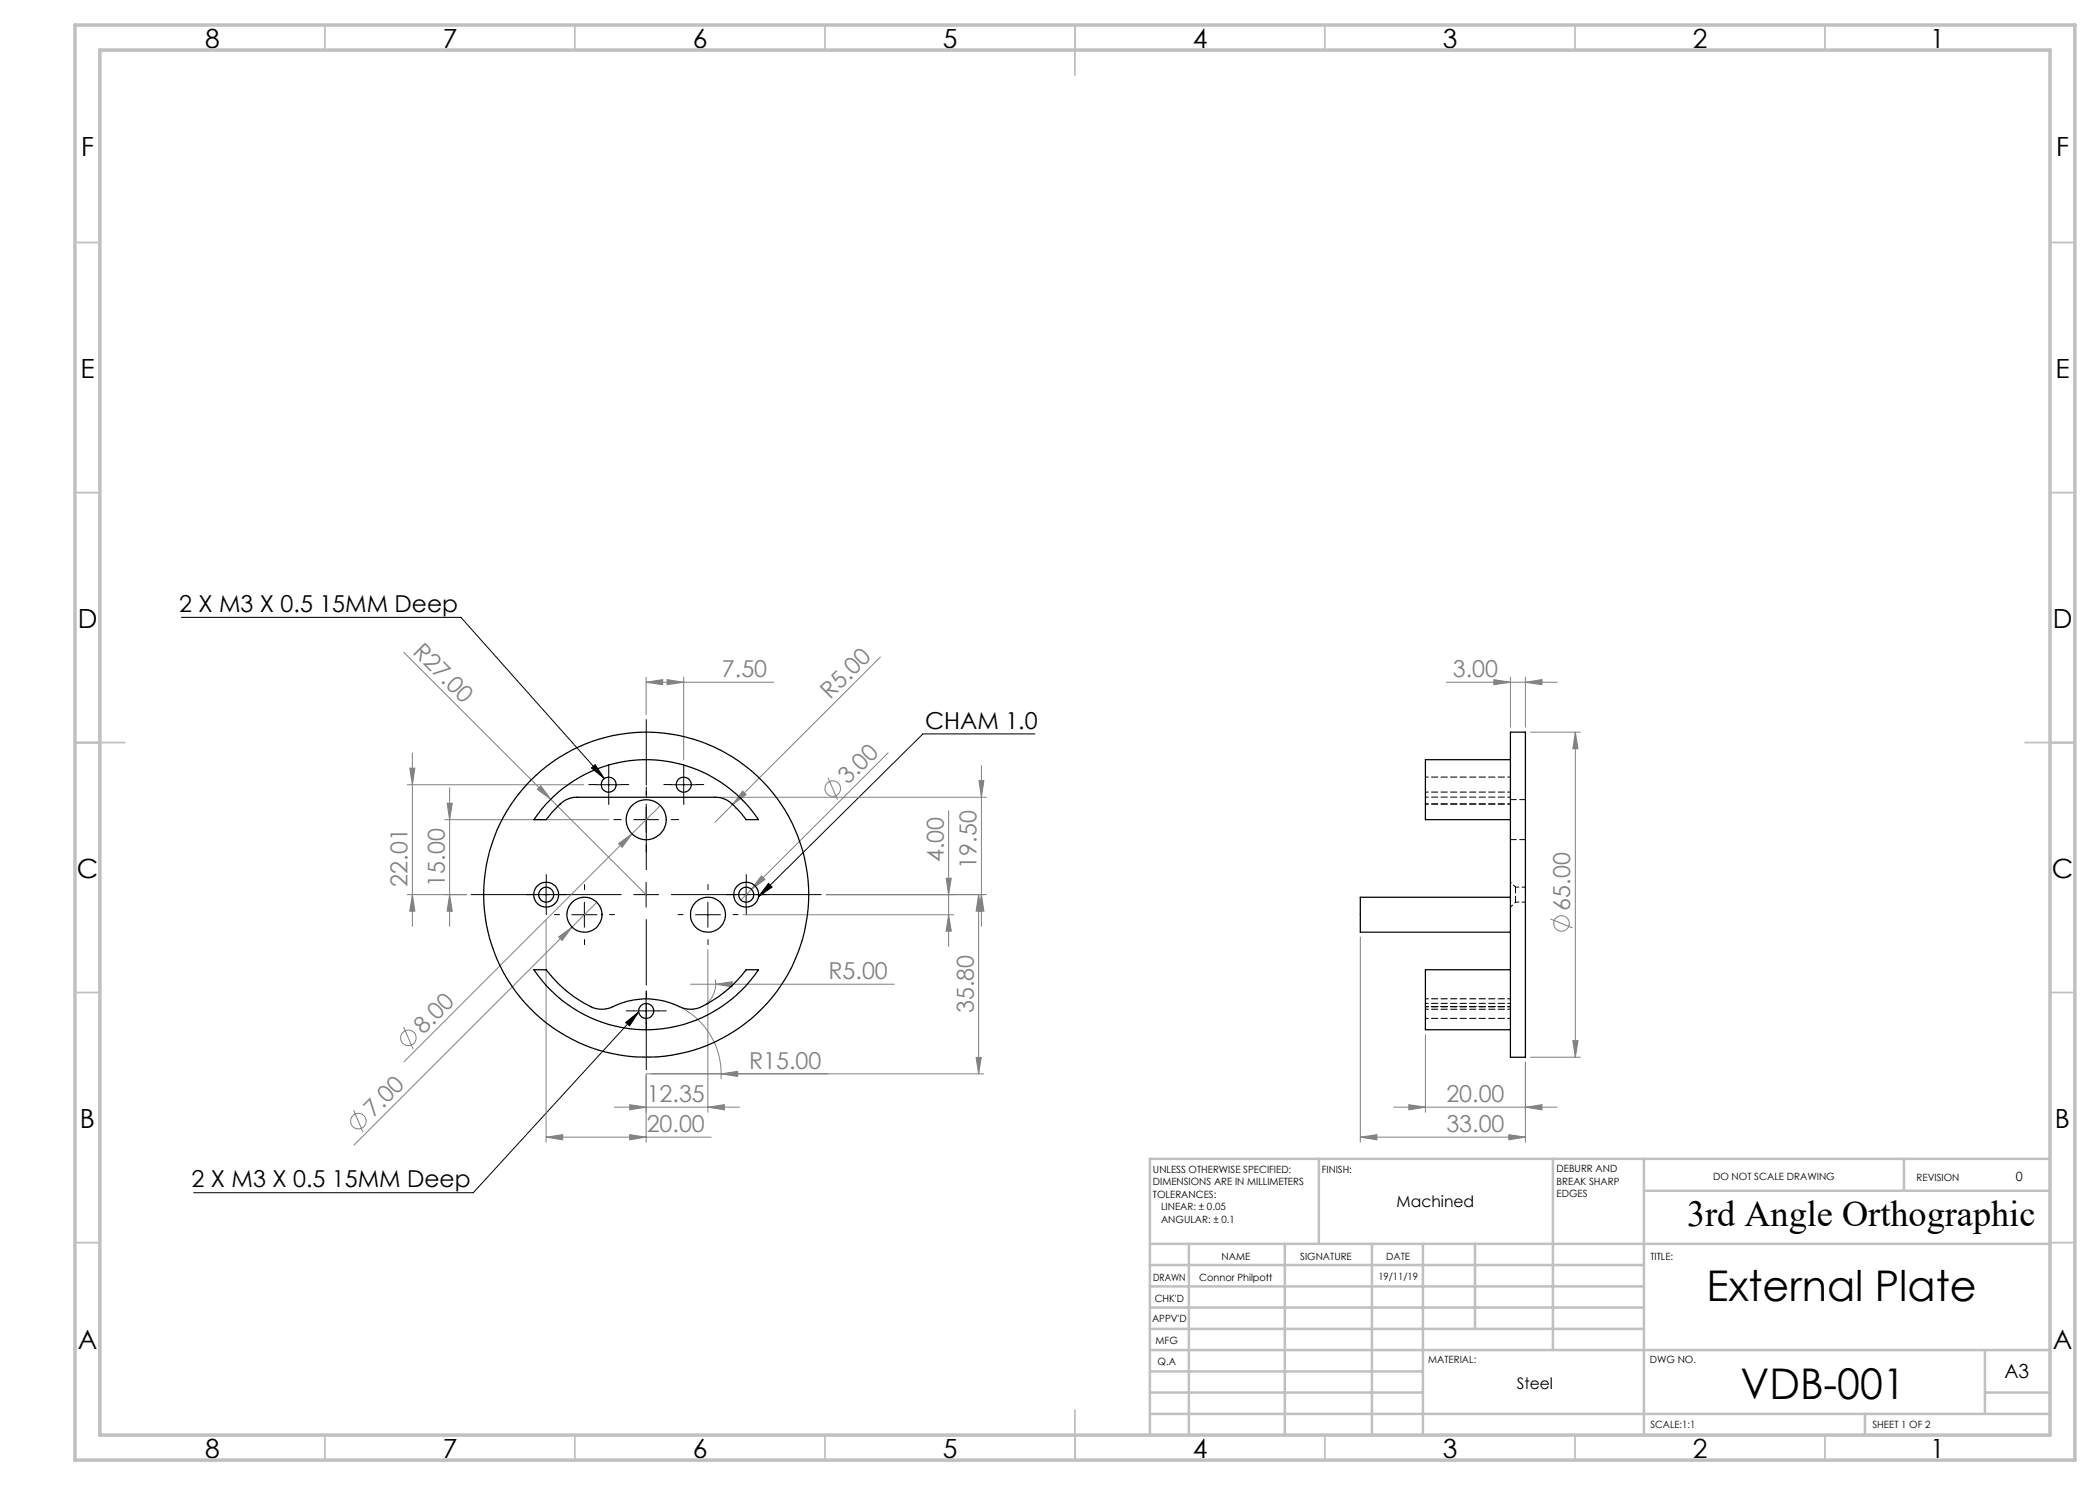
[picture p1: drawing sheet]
<svg xmlns="http://www.w3.org/2000/svg" width="420mm" height="297mm" viewBox="0 0 420 297" stroke-linecap="round" stroke-linejoin="round" font-family="sans-serif">
<g fill="none" stroke="#808080" stroke-width=".2">
<path d="M80.8 130.5l29.3 29.3M129.2 136.5l3.3-.6v1zM129.2 135.4v7.5M129.2 136.5h25.5M133.4 135.9l3.3 .6-3.3 .4zM136.7 135.4v16.5M176.1 131.4l-33.1 33M289.3 136.5h22.1M298.8 135.9l3.3 .6-3.3 .4zM302.1 135.4v10M305.1 136.5l3.3-.6v1zM305.1 135.4v10"/>
<path d="M81.5 156.9h35.2M82 153.6h1l-.5 3.3zM82.5 150.6v34.7M89.9 157.6v27.7M107.5 157.9l.7-.7 1.9 2.6zM110.1 159.8l19.1 19.1M144 159.5h53.3M148.5 158.2l.7 .7-2.7 2zM165.6 155.5l1.9 4.4M177.6 150.6l-27.3 27.3M195.8 156.1h1l-.5 3.4zM196.3 153.1v32.2"/>
<path d="M306.1 146.4h10M315.1 146.4l.5 3.4h-1zM315.1 146.4v65.1M81.5 178.9h11.7M82.5 178.9l.5 3.3h-1zM88.9 163.9h32.8M89.4 160.7h1.1l-.6 3.2zM89.9 178.9l.6 3.3h-1.1zM123.7 168.7l2.7-1.9-2 2.7zM126.4 166.8l-45.6 45.6M132.1 161.1l-5.7 5.7M147.1 161.6l.1 .1"/>
<path d="M150.3 177.9l-2.1 2.1M152.3 175.2l.7 .7-2.7 2zM165.2 178.9h32.1M189.2 175.6h1.1l-.6 3.3zM189.7 162.1v27.2M195.7 178.9l.6 3.3h-1.1zM195.7 178.9v35.9M196.3 178.9l.5 3.3h-1zM109.2 183.9v44.6M111.7 187.4l2.7-2-2 2.7zM119.3 180.5l-48.5 48.5M138.1 196.8h40.8"/>
<path d="M141.6 189.9v32.6M143 195.9a5.1 5.1 0 0 1-1.8 4.9M143.1 196.8l3.3-.4v1zM148.6 182.9h42.1M189.7 182.9l.6 3.3h-1.1zM272.1 187.4v41.1M310.1 183.8l4.4 1.8M80.7 205.4l1.9 4.4M129.2 214.9v13.6M129.2 214.8h67.5M136.8 201.8a15 15 0 0 1 7.4 14M144.3 214.8l3.2-.5v1z"/>
<path d="M195.2 211.5h1.1l-.6 3.3zM285.1 206.9v15.6M305.1 212.4v16.1M306.1 211.5h10M314.6 208.1h1l-.5 3.4zM70.7 222l1.9 4.4M109.2 227.4l3.3-.5v1.1zM109.2 227.4h33M122.9 221.4h25M125.9 220.9l3.3 .5-3.3 .6zM125.9 226.9l3.3 .5-3.3 .6zM141.6 221.4l3.3-.5v1.1z"/>
<path d="M272.1 227.4l3.3-.5v1.1zM272.1 227.4h33M278.7 221.4h32.7M281.8 220.9l3.3 .5-3.3 .6zM301.8 226.9l3.3 .5-3.3 .6zM305.1 221.4l3.3-.5v1.1z"/>
<circle cx="166.5" cy="157.7" r="1.55"/>
<circle cx="312.3" cy="184.7" r="1.55"/>
<circle cx="81.7" cy="207.6" r="1.56"/>
<circle cx="71.7" cy="224.2" r="1.56"/>
</g>
<g fill="none" stroke="#000" stroke-width=".2">
<path d="M36.3 123.5h55.9l28.7 32.2M118.3 153.6l.7-.7 1.9 2.8zM119.2 156.9h5M121.7 154.4v5M134.2 156.9h5M136.7 154.4v5M207 146.8h-22.4l-32.9 32.5M106.8 178.9h4.9M109.2 176.5v4.9M126.8 178.9h4.9M126.8 163.9h4.9M129.2 161.4v5"/>
<path d="M129.2 176.5v4.9M146.7 178.9h5M149.2 176.5v4.9M153.7 176.7l.7 .7-2.7 1.9zM114.4 182.9h5M116.9 180.4v5.1M129.2 199.7v5M139.1 182.9h5M141.6 180.4v5.1M125.1 204.5l2.6-2.1-1.8 2.8zM126.8 202.2h4.9M127.7 202.4l-33 36.1h-56"/>
</g>
<path d="M124.3 178.9h-30M129.3 173.9v-30M134.3 178.9h30M129.3 183.9v30" fill="none" stroke="#000" stroke-width=".2" stroke-dasharray="15.2 1.3 1.3 1.3" stroke-dashoffset="2.1"/>
<g fill="none" stroke="#000" stroke-width=".2" stroke-dasharray="15.2 1.3 1.3 1.3">
<path d="M119.3 156.9h-1.5M121.8 154.4v-1.5M121.8 159.4v1.5M124.3 156.9h1.5M129.3 158.9v-1.5M134.3 156.9h-1.5M136.8 154.4v-1.5M136.8 159.4v1.5M139.3 156.9h1.5M106.8 178.9h-1.5M109.3 176.4v-1.5M111.8 178.9h1.5"/>
<path d="M116.9 177.9v-1M124.3 163.9h-1.5M129.3 168.9v1.5M134.3 163.9h1.5M141.6 177.9v-1M146.8 178.9h-1.5M149.3 176.4v-1.5M151.8 178.9h1.5M109.3 181.4v1.5M111.9 182.9h-1M116.9 187.9v1M121.9 182.9h1"/>
<path d="M129.3 199.7v-1.5M136.6 182.9h-1M141.6 187.9v1M146.6 182.9h1M149.3 181.4v1.5M126.8 202.2h-1.5M129.3 204.7v1.5M131.8 202.2h1.5"/>
</g>
<g fill="none" stroke="#c0c0c0" stroke-width=".35">
<path d="M65 5v5M115 5v5M165 5v5M215 5v10M265 5v5M315 5v5M365 5v5M15 48.5h5M410 48.5h5M15 98.5h5M410 98.5h5M15 148.5h10"/>
<path d="M405 148.5h10M15 198.5h5M410 198.5h5M15 248.5h5M410 248.5h5M65 287v5M115 287v5M165 287v5M215 282v10M265 287v5M315 287v5M365 287v5"/>
</g>
<g fill="none" stroke="#c0c0c0" stroke-width=".5">
<path d="M263.8 231.8v17M310.6 231.8v38.2M328.8 231.8v55.2M328.8 238.2h81.2M380.8 231.8v6.4M410 231.8h-180v55.2M230 248.8h180M230 257.3h98.8M230 253h98.8M237.8 248.8v38.2M257 248.8v38.2M274.4 248.8v38.2"/>
<path d="M284.6 248.8v38.2M295 248.8v17M230 265.8h98.8M230 261.5h98.8M230 278.5h54.6M230 274.3h54.6M230 270h180M397 278.5h13M397 270v12.8M230 282.8h180M373 282.8v4.2"/>
</g>
<path d="M15 5h400v287h-400zM20 10h390v277h-390z" fill="none" stroke="#c0c0c0" stroke-width=".7"/>
<path d="M153.7 176.7l.7 .7-2.7 1.9zM118.3 153.6l.7-.7 1.9 2.8zM125.1 204.5l2.6-2.1-1.8 2.8z" fill="#000"/>
<g fill="#808080">
<path d="M107.5 157.9l.7-.7 1.9 2.6z"/>
<path d="M144.3 214.8l3.2-.5v1z"/>
<path d="M148.5 158.2l.7 .7-2.7 2z"/>
<path d="M152.3 175.2l.7 .7-2.7 2z"/>
<path d="M111.7 187.4l2.7-2-2 2.7z"/>
<path d="M123.7 168.7l2.7-1.9-2 2.7z"/>
<path d="M143.1 196.8l3.3-.4v1z"/>
<path d="M141.6 221.4l3.3-.5v1.1zM125.9 220.9l3.3 .5-3.3 .6zM133.4 135.9l3.3 .6-3.3 .4zM129.2 136.5l3.3-.6v1zM305.1 221.4l3.3-.5v1.1zM281.8 220.9l3.3 .5-3.3 .6zM305.1 136.5l3.3-.6v1zM298.8 135.9l3.3 .6-3.3 .4z"/>
<path d="M109.2 227.4l3.3-.5v1.1zM125.9 226.9l3.3 .5-3.3 .6zM272.1 227.4l3.3-.5v1.1zM301.8 226.9l3.3 .5-3.3 .6z"/>
<path d="M189.7 182.9l.6 3.3h-1.1zM189.2 175.6h1.1l-.6 3.3zM195.2 211.5h1.1l-.6 3.3zM195.7 178.9l.6 3.3h-1.1z"/>
<path d="M89.4 160.7h1.1l-.6 3.2zM89.9 178.9l.6 3.3h-1.1zM82 153.6h1l-.5 3.3zM82.5 178.9l.5 3.3h-1zM195.8 156.1h1l-.5 3.4zM196.3 178.9l.5 3.3h-1zM315.1 146.4l.5 3.4h-1zM314.6 208.1h1l-.5 3.4z"/>
</g>
<g fill="none" stroke="#000" stroke-width=".25">
<path d="M302.1 146.4h3v65.1h-3zM302.1 151.9h-17v12h17M109.3 160.7a27 27 0 0 1 42.4 3.2h-2.5l-1.3-1.6a6.9 6.9 0 0 0-4.4-2.8h-28a5.2 5.2 0 0 0-4.2 2.1l-2.1 2.3h-2.4zM302.1 179.5h-30v6.9h30M106.8 194h2.4a23.8 23.8 0 0 0 10 7.7l1.2 .2 1.7-.3a15.1 15.1 0 0 1 14.3 0 5.6 5.6 0 0 0 5.1-.9 24.9 24.9 0 0 0 7.7-6.7h2.5a27 27 0 0 1-44.9 0zM302.1 194h-17v11.9h17"/>
<circle cx="121.7" cy="156.9" r="1.5"/>
<circle cx="136.7" cy="156.9" r="1.51"/>
<circle cx="109.2" cy="178.9" r="2.49"/>
<circle cx="109.2" cy="178.9" r="1.5"/>
<circle cx="129.2" cy="178.9" r="32.5"/>
<circle cx="129.2" cy="163.9" r="4"/>
<circle cx="149.2" cy="178.9" r="2.49"/>
<circle cx="149.2" cy="178.9" r="1.5"/>
<circle cx="116.9" cy="182.9" r="3.5"/>
<circle cx="141.6" cy="182.9" r="3.5"/>
<circle cx="129.2" cy="202.2" r="1.5"/>
</g>
<path d="M305.1 159.9h-3M302.1 167.9h3M303.1 180.4v-3" fill="none" stroke="#000" stroke-width=".2" stroke-dasharray="1.3 .6" stroke-dashoffset=".1"/>
<g fill="none" stroke="#000" stroke-width=".2" stroke-dasharray="1.3 .6" stroke-dashoffset=".7">
<path d="M285.1 158.4h17M302.1 159.4h-17M302.1 155.4h-17M285.1 160.8h17M302.1 160.8h-17M303.1 177.4l-1-1M302.1 181.4l1-1M302.1 199.8h-17M285.1 201.3h17M285.1 201.8h17M285.1 203.7h17M302.1 201.3h-17"/>
<path d="M302.1 200.7h-17"/>
</g>
<path d="M305.1 177.4h-2M303.1 180.4h2" fill="none" stroke="#000" stroke-width=".2" stroke-dasharray="1.3 .6" stroke-dashoffset=".6"/>
<g font-size="8.5">
<text x="341.3" y="260.3">External Plate</text>
<text x="348.1" y="279.7">VDB-001</text>
</g>
<text font-size="7.3" x="337.4" y="245.1">3rd Angle Orthographic</text>
<g font-size="5.3">
<text x="41" y="9.5">8</text>
<text x="88.5" y="9.5">7</text>
<text x="138.5" y="9.5">6</text>
<text x="188.5" y="9.5">5</text>
<text x="238.5" y="9.5">4</text>
<text x="288.5" y="9.5">3</text>
<text x="338.5" y="9.5">2</text>
<text x="386" y="9.5">1</text>
<text x="16.2" y="31.3">F</text>
<text x="411.2" y="31.3">F</text>
<text x="16.1" y="75.5">E</text>
<text x="411.1" y="75.5">E</text>
<text x="15.5" y="125.5">D</text>
<text x="410.5" y="125.5">D</text>
<text x="15.4" y="175.5">C</text>
<text x="410.4" y="175.5">C</text>
<text x="16" y="225.5">B</text>
<text x="411" y="225.5">B</text>
<text x="15.5" y="269.8">A</text>
<text x="410.5" y="269.8">A</text>
<text x="41" y="291.5">8</text>
<text x="88.5" y="291.5">7</text>
<text x="138.5" y="291.5">6</text>
<text x="188.5" y="291.5">5</text>
<text x="238.5" y="291.5">4</text>
<text x="288.5" y="291.5">3</text>
<text x="338.5" y="291.5">2</text>
<text x="386" y="291.5">1</text>
</g>
<g font-size="4.7">
<text x="35.8" y="122.4">2 X M3 X 0.5 15MM Deep</text>
<text x="185.1" y="145.7">CHAM 1.0</text>
<text x="38.3" y="237.5">2 X M3 X 0.5 15MM Deep</text>
</g>
<g font-size="4.7" fill="#808080">
<text x="82.4" y="130.6" transform="rotate(45 82.4 130.6)">R27.00</text>
<text x="144.4" y="135.4">7.50</text>
<text x="290.6" y="135.4">3.00</text>
<text x="166" y="140" transform="rotate(-45 166 140)">R5.00</text>
<text x="169.6" y="157.1" transform="rotate(-45 169.6 157.1)">3.00</text>
<text x="188.7" y="172.4" transform="rotate(-90 188.7 172.4)">4.00</text>
<text x="195.3" y="173.7" transform="rotate(-90 195.3 173.7)">19.50</text>
<text x="81.5" y="177.3" transform="rotate(-90 81.5 177.3)">22.01</text>
<text x="88.9" y="177.3" transform="rotate(-90 88.9 177.3)">15.00</text>
<text x="314" y="182.1" transform="rotate(-90 314 182.1)">65.00</text>
<text x="165.7" y="195.8">R5.00</text>
<text x="194.7" y="202.7" transform="rotate(-90 194.7 202.7)">35.80</text>
<text x="84.7" y="207" transform="rotate(-45 84.7 207)">8.00</text>
<text x="149.8" y="213.8">R15.00</text>
<text x="129.3" y="220.4">12.35</text>
<text x="289.3" y="220.4">20.00</text>
<text x="74.7" y="223.6" transform="rotate(-45 74.7 223.6)">7.00</text>
<text x="129.3" y="226.4">20.00</text>
<text x="289.3" y="226.4">33.00</text>
</g>
<text font-size="3.9" x="400.9" y="275.5">A3</text>
<g font-size="3.2">
<text x="279.3" y="241.4">Machined</text>
<text x="303.4" y="277.9">Steel</text>
</g>
<text font-size="2.5" x="403.2" y="236.1">0</text>
<g font-size="2">
<text x="230.6" y="234.6">UNLESS OTHERWISE SPECIFIED:</text>
<text x="230.6" y="237.1">DIMENSIONS ARE IN MILLIMETERS</text>
<text x="230.6" y="239.6">TOLERANCES:</text>
<text x="264.4" y="234.6">FINISH:</text>
<text x="311.3" y="234.5">DEBURR AND</text>
<text x="311.3" y="237">BREAK SHARP</text>
<text x="311.3" y="239.5">EDGES</text>
<text x="342.6" y="236">DO NOT SCALE DRAWING</text>
<text x="383.3" y="236.2">REVISION</text>
<text x="232.2" y="244.6">ANGULAR: ± 0.1</text>
<text x="232.2" y="242.1">LINEAR: ± 0.05</text>
<text x="244.3" y="252">NAME</text>
<text x="260" y="251.9">SIGNATURE</text>
<text x="277.2" y="251.9">DATE</text>
<text x="330.1" y="251.9">TITLE:</text>
<text x="230.6" y="256.1">DRAWN</text>
<text x="239.8" y="256.1">Connor Philpott</text>
<text x="275.7" y="255.9">19/11/19</text>
<text x="230.9" y="260.3">CHK'D</text>
<text x="230.4" y="264.4">APPV'D</text>
<text x="231.1" y="268.8">MFG</text>
<text x="231.5" y="273">Q.A</text>
<text x="285.6" y="272.5">MATERIAL:</text>
<text x="330" y="272.5">DWG NO.</text>
<text x="330.1" y="285.6">SCALE:1:1</text>
<text x="374.5" y="285.6">SHEET 1 OF 2</text>
</g>
</svg>
